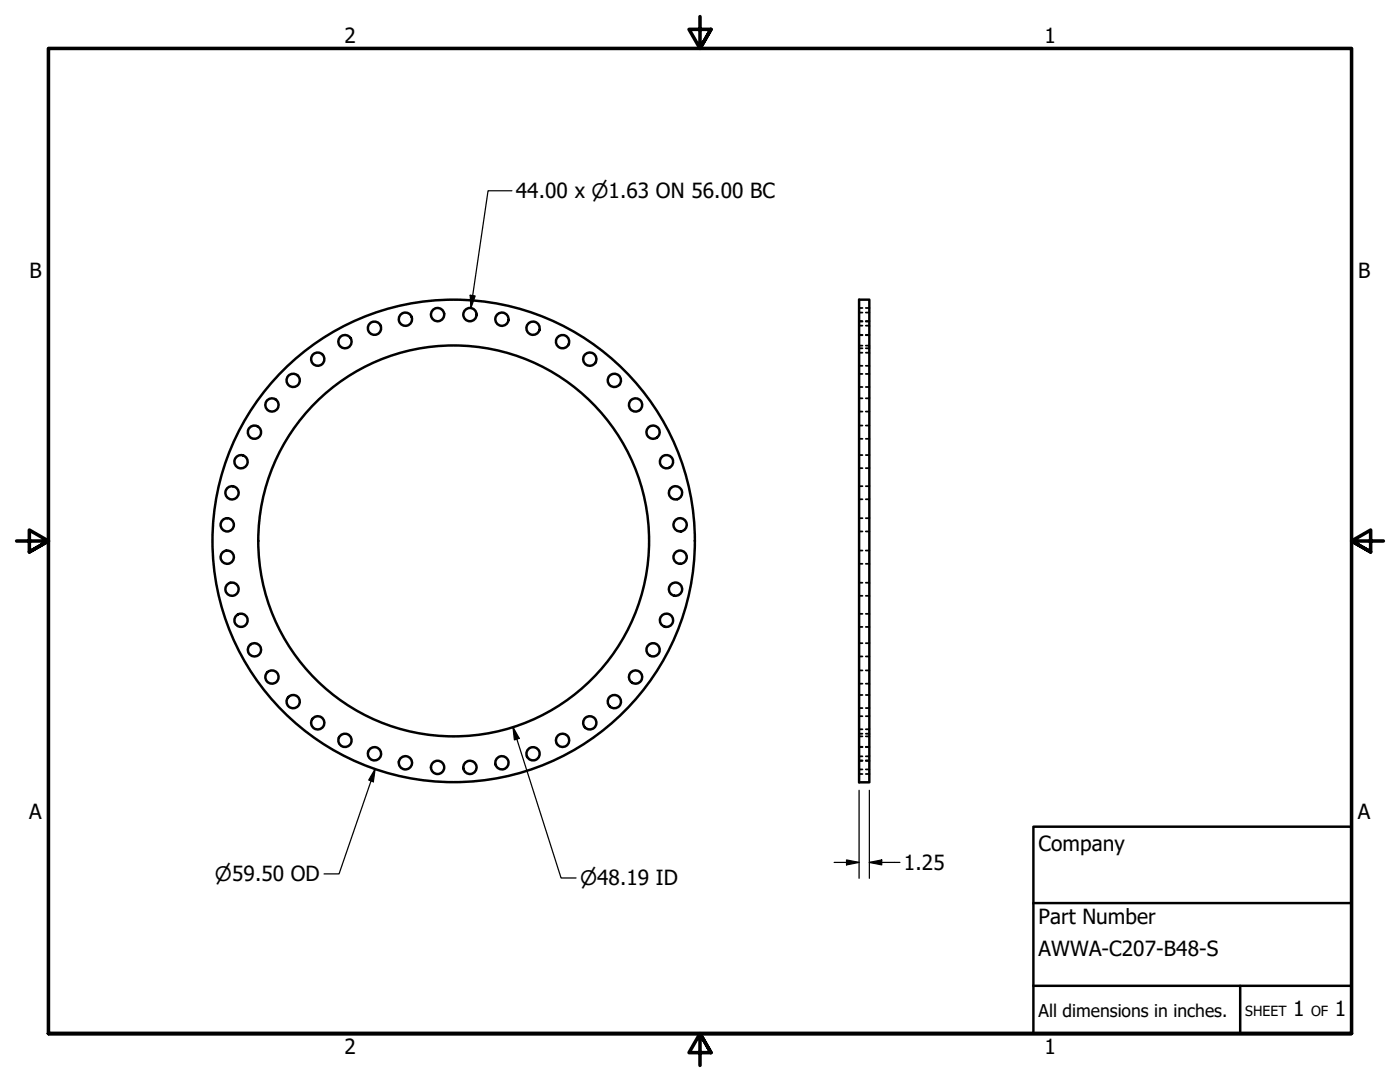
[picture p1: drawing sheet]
<svg xmlns="http://www.w3.org/2000/svg" width="279mm" height="216mm" viewBox="0 0 279 216" stroke-linecap="round" stroke-linejoin="round" font-family="sans-serif">
<!-- layer: Visible (ANSI) -->
<g fill="none" stroke="#000" stroke-width=".49">
<path d="M171.4 59.8h2.1v96.3h-2.1z"/>
<circle cx="58.5" cy="75.9" r="1.32"/>
<circle cx="63.4" cy="71.7" r="1.32"/>
<circle cx="68.8" cy="68.2" r="1.32"/>
<circle cx="74.7" cy="65.5" r="1.32"/>
<circle cx="80.9" cy="63.7" r="1.32"/>
<circle cx="87.3" cy="62.8" r="1.32"/>
<circle cx="93.8" cy="62.8" r="1.32"/>
<circle cx="100.2" cy="63.7" r="1.32"/>
<circle cx="106.4" cy="65.5" r="1.32"/>
<circle cx="112.3" cy="68.2" r="1.32"/>
<circle cx="117.7" cy="71.7" r="1.32"/>
<circle cx="122.6" cy="75.9" r="1.32"/>
<circle cx="46.3" cy="98.3" r="1.32"/>
<circle cx="48.1" cy="92.1" r="1.32"/>
<circle cx="50.8" cy="86.2" r="1.32"/>
<circle cx="54.3" cy="80.8" r="1.32"/>
<circle cx="126.8" cy="80.8" r="1.32"/>
<circle cx="130.3" cy="86.2" r="1.32"/>
<circle cx="133" cy="92.1" r="1.32"/>
<circle cx="134.8" cy="98.3" r="1.32"/>
<circle cx="45.3" cy="104.7" r="1.32"/>
<circle cx="45.3" cy="111.2" r="1.32"/>
<circle cx="46.3" cy="117.6" r="1.32"/>
<circle cx="90.5" cy="107.9" r="48.1"/>
<circle cx="90.5" cy="107.9" r="39"/>
<circle cx="134.8" cy="117.6" r="1.32"/>
<circle cx="135.7" cy="104.7" r="1.32"/>
<circle cx="135.7" cy="111.2" r="1.32"/>
<circle cx="48.1" cy="123.8" r="1.32"/>
<circle cx="50.8" cy="129.7" r="1.32"/>
<circle cx="54.3" cy="135.1" r="1.32"/>
<circle cx="122.6" cy="140" r="1.32"/>
<circle cx="126.8" cy="135.1" r="1.32"/>
<circle cx="130.3" cy="129.7" r="1.32"/>
<circle cx="133" cy="123.8" r="1.32"/>
<circle cx="58.5" cy="140" r="1.32"/>
<circle cx="63.4" cy="144.2" r="1.32"/>
<circle cx="68.8" cy="147.7" r="1.32"/>
<circle cx="74.7" cy="150.4" r="1.32"/>
<circle cx="80.9" cy="152.2" r="1.32"/>
<circle cx="87.3" cy="153.1" r="1.32"/>
<circle cx="93.8" cy="153.1" r="1.32"/>
<circle cx="100.2" cy="152.2" r="1.32"/>
<circle cx="106.4" cy="150.4" r="1.32"/>
<circle cx="112.3" cy="147.7" r="1.32"/>
<circle cx="117.7" cy="144.2" r="1.32"/>
</g>
<!-- layer: Hidden (ANSI) -->
<g fill="none" stroke="#000" stroke-width=".35">
<path d="M171.4 69h.7M171.4 65h.7M171.4 62.4h.7M171.4 66.8h.7M171.4 64.2h.7M171.4 69.5h.7M171.4 66.9h.7M171.4 73h.7M171.4 70.4h.7M171.4 77.2h.7M171.4 74.6h.7M171.4 79.5h.7"/>
<path d="M171.4 64.1h.7M171.4 61.5h.7M172.8 69h.7M172.8 65h.7M172.8 62.4h.7M172.8 66.8h.7M172.8 64.2h.7M172.8 69.5h.7M172.8 66.9h.7M172.8 73h.7M172.8 70.4h.7M172.8 77.2h.7"/>
<path d="M172.8 74.6h.7M172.8 79.5h.7M172.8 64.1h.7M172.8 61.5h.7M171.4 82.1h.7M171.4 87.6h.7M171.4 84.9h.7M171.4 93.4h.7M171.4 90.8h.7M171.4 99.6h.7M171.4 97h.7M172.8 82.1h.7"/>
<path d="M172.8 87.6h.7M172.8 84.9h.7M172.8 93.4h.7M172.8 90.8h.7M172.8 99.6h.7M172.8 97h.7M171.4 106h.7M171.4 103.4h.7M171.4 112.5h.7M171.4 109.9h.7M171.4 118.9h.7M171.4 116.3h.7"/>
<path d="M172.8 106h.7M172.8 103.4h.7M172.8 112.5h.7M172.8 109.9h.7M172.8 118.9h.7M172.8 116.3h.7M171.4 125.1h.7M171.4 122.5h.7M171.4 131h.7M171.4 128.3h.7M171.4 136.4h.7M171.4 133.8h.7"/>
<path d="M171.4 138.7h.7M172.8 125.1h.7M172.8 122.5h.7M172.8 131h.7M172.8 128.3h.7M172.8 136.4h.7M172.8 133.8h.7M172.8 138.7h.7M171.4 146.9h.7M171.4 141.3h.7M171.4 145.5h.7M171.4 142.9h.7"/>
<path d="M171.4 149h.7M171.4 146.4h.7M171.4 151.7h.7M171.4 149.1h.7M171.4 153.5h.7M171.4 150.9h.7M171.4 154.4h.7M171.4 151.8h.7M172.8 146.9h.7M172.8 141.3h.7M172.8 145.5h.7M172.8 142.9h.7"/>
<path d="M172.8 149h.7M172.8 146.4h.7M172.8 151.7h.7M172.8 149.1h.7M172.8 153.5h.7M172.8 150.9h.7M172.8 154.4h.7M172.8 151.8h.7"/>
</g>
<!-- layer: Border (ANSI) -->
<path d="M139.7 3.3v6.4l-2.2-3.8h4.4l-2.2 3.8 2.2-3.8M3.3 107.9h6.4l-3.8-2.1v4.3l3.8-2.2-3.8 2.2M276.1 107.9h-6.4l3.8-2.1v4.3l-3.8-2.2 3.8 2.2M9.7 206.2v-196.5h260v196.5h-260h260M141.9 210l-2.2-3.8 2.2 3.8h-4.4l2.2-3.8v6.4" fill="none" stroke="#000" stroke-width=".71"/>
<!-- layer: Title (ANSI) -->
<path d="M206.2 165h63.5v41.2h-63.5zM206.2 196.7h63.5M206.2 180.2h63.5M247.5 196.7v9.5" fill="none" stroke="#000" stroke-width=".49"/>
<!-- layer: Dimension (ANSI) -->
<path d="M102.2 38.1h-4.8l-3.4 23.4M93.8 58.9l1 .2-.8 2.4zM74.9 153.5l-.4 2.5-.9-.4zM74.9 153.5l-7.2 20.9h-3M102.4 145.1l1.2 2.2-.9 .3zM102.4 145.1l9.6 30.1h3M171.4 157.7v17.6M173.5 157.7v17.6M166.5 172.1h4.9M168.9 171.6l2.5 .5-2.5 .5zM173.5 172.1l2.5-.5v1zM173.5 172.1h6.1" fill="none" stroke="#000" stroke-width=".25"/>
<g fill="#000">
<path d="M93.8 58.9l1 .2-.8 2.4z" fill-rule="evenodd"/>
<path d="M74.9 153.5l-.4 2.5-.9-.4z" fill-rule="evenodd"/>
<path d="M102.4 145.1l1.2 2.2-.9 .3z" fill-rule="evenodd"/>
<path d="M168.9 171.6l2.5 .5-2.5 .5z" fill-rule="evenodd"/>
<path d="M173.5 172.1l2.5-.5v1z" fill-rule="evenodd"/>
</g>
<g font-size="4.2">
<text x="68.7" y="8.6">2</text>
<text x="208.4" y="8.6">1</text>
<text x="102.9" y="39.5">44.00 x ⌀1.63 ON 56.00 BC</text>
<text x="5.9" y="55.5">B</text>
<text x="271" y="55.5">B</text>
<text x="5.8" y="163.4">A</text>
<text x="271" y="163.4">A</text>
<text x="180.4" y="173.6">1.25</text>
<text x="207.3" y="169.8">Company</text>
<text x="207.3" y="184.4">Part Number</text>
<text x="207.3" y="190.7">AWWA-C207-B48-S</text>
<text x="258.1" y="202.8">1</text>
<text x="266.4" y="202.8">1</text>
<text x="68.7" y="210.3">2</text>
<text x="208.4" y="210.3">1</text>
</g>
<g font-size="4">
<text x="42.9" y="175.8">⌀59.50 OD</text>
<text x="115.8" y="176.6">⌀48.19 ID</text>
</g>
<text font-size="3.5" x="207.3" y="202.9">All dimensions in inches.</text>
<g font-size="2.8">
<text x="248.5" y="202.8">SHEET</text>
<text x="261.7" y="202.8">OF</text>
</g>
</svg>
